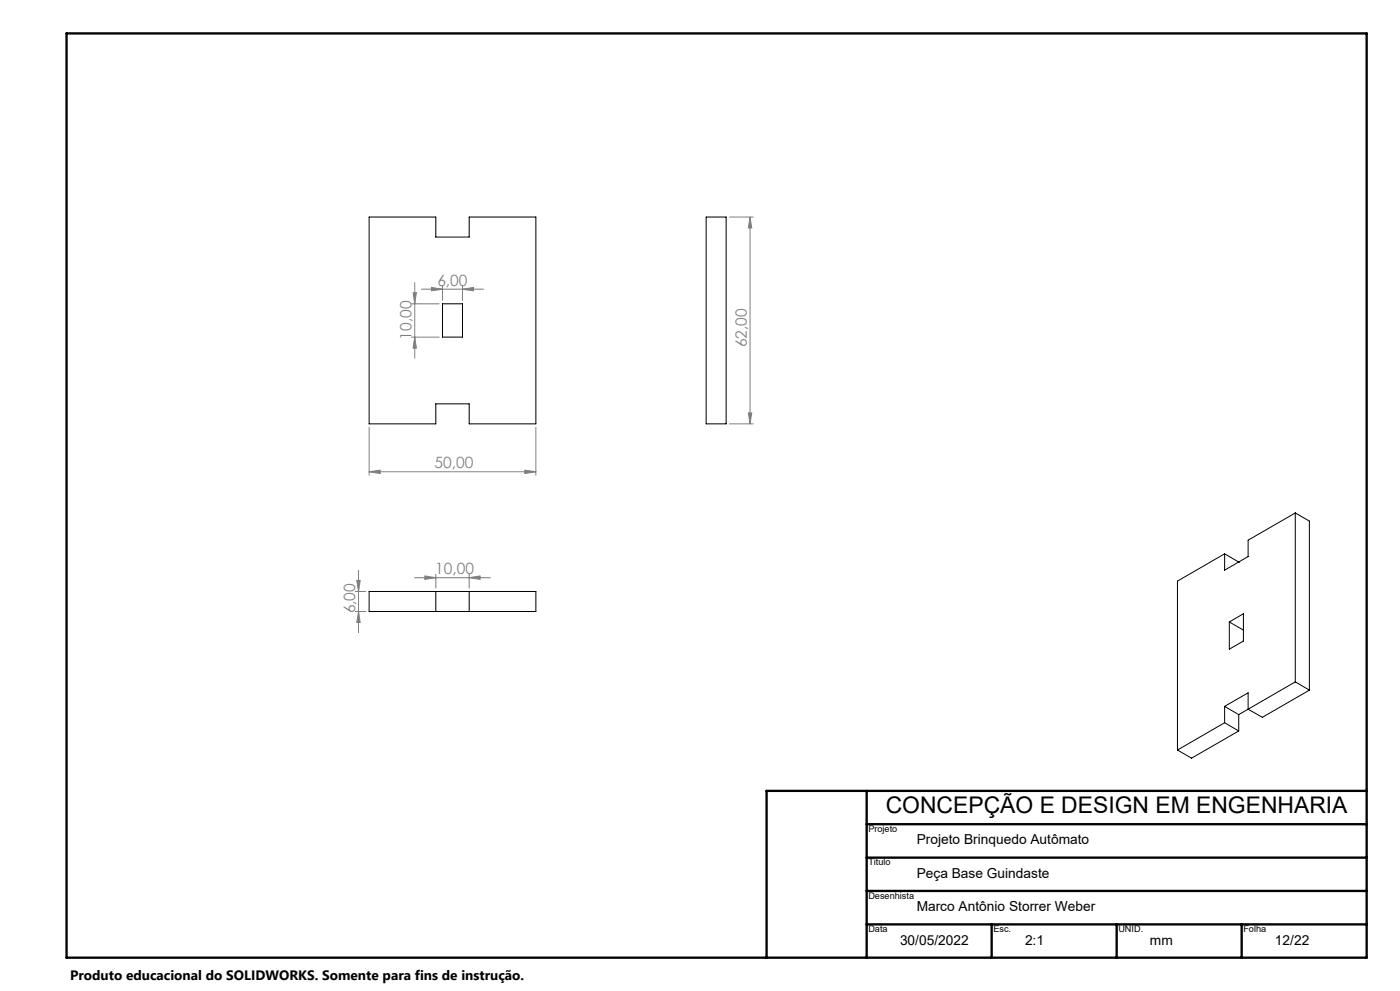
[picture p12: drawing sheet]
<svg xmlns="http://www.w3.org/2000/svg" width="420mm" height="297mm" viewBox="0 0 420 297" stroke-linecap="round" stroke-linejoin="round" font-family="sans-serif">
<g fill="none" stroke="#808080" stroke-width=".3">
<path d="M218.8 65h7.2M225 65l.5 3.3h-1zM225 65v62M123.4 91h8.4M123.9 87.7h1l-.5 3.3zM124.4 84.7v22.7M126.4 86.7h18.7M129.4 86.1l3.4 .6-3.4 .5zM132.8 85.7v4.3M138.7 86.7l3.4-.6v1.1zM138.7 85.7v4.3M123.4 101h8.4"/>
<path d="M124.4 101l.5 3.3h-1zM110.7 128.1v14.3M160.8 128.1v14.3M218.8 127h7.2M224.5 123.8h1l-.5 3.2zM110.7 141.4l3.4-.5v1zM110.7 141.4h50.1M157.4 140.9l3.4 .5-3.4 .5zM106.5 177.3h3.2M107 174h1.1l-.5 3.3zM107.6 170.9v18.7M124.4 173.1h22.7"/>
<path d="M127.5 172.6l3.2 .5-3.2 .5zM130.7 172.1v4.1M140.8 173.1l3.2-.5v1zM140.8 172.1v4.1M106.5 183.3h3.2M107.6 183.3l.5 3.2h-1.1z"/>
</g>
<path d="M20 10h390v277h-390zM260 237v50M410 237h-180v50M260 247h150M260 257h150M260 267h150M260 277h150M297.5 277v10M335 277v10M372.5 277v10" fill="none" stroke="#000" stroke-width=".7"/>
<g fill="#808080">
<path d="M157.4 140.9l3.4 .5-3.4 .5zM110.7 141.4l3.4-.5v1z"/>
<path d="M129.4 86.1l3.4 .6-3.4 .5zM138.7 86.7l3.4-.6v1.1z"/>
<path d="M140.8 173.1l3.2-.5v1zM127.5 172.6l3.2 .5-3.2 .5z"/>
<path d="M124.4 101l.5 3.3h-1zM123.9 87.7h1l-.5 3.3zM107.6 183.3l.5 3.2h-1.1zM107 174h1.1l-.5 3.3z"/>
<path d="M224.5 123.8h1l-.5 3.2zM225 65l.5 3.3h-1z"/>
</g>
<g fill="none" stroke="#000" stroke-width=".3">
<path d="M110.7 65h20v6h10.1v-6h20v62h-20v-6h-10.1v6h-20zM211.8 65h6v62h-6zM132.8 91h5.9v10h-5.9zM388.6 153.7l-14.2 8.2v4.9l-7 4.1v-4.9M388.6 153.7v50.7M388.6 153.7l4.2 2.5v50.6M110.7 177.3h50.1v6h-50.1zM130.7 177.3v6M140.8 177.3v6M367.4 166l-14.2 8.2v50.6M367.4 166l4.2 2.4M371.6 168.4h.1"/>
<path d="M368.8 186.4l4.2-2.5v8.2l-4.2 2.5zM368.8 186.4l4.2 2.4M367.4 216.6l-14.2 8.2M367.4 211.7v4.9M367.4 211.7l7-4.1v4.9M367.4 211.7l4.2 2.5M367.4 216.6l4.2 2.5M371.6 219.1l-14.1 8.1-4.3-2.4M371.6 214.2v4.9M374.4 212.5l-2.8 1.7M388.6 204.4l4.2 2.4M388.6 204.4l-14.2 8.1"/>
<path d="M392.8 206.8l-14.1 8.2-4.3-2.5"/>
</g>
<text font-size="6.9" x="265.7" y="243.7">CONCEPÇÃO E DESIGN EM ENGENHARIA</text>
<g font-size="4.7" fill="#808080">
<text x="131.2" y="85.6">6,00</text>
<text x="123.4" y="101.8" transform="rotate(-90 123.4 101.8)">10,00</text>
<text x="224" y="104.1" transform="rotate(-90 224 104.1)">62,00</text>
<text x="130.3" y="140.4">50,00</text>
<text x="130.6" y="172.1">10,00</text>
<text x="106.6" y="183.9" transform="rotate(-90 106.6 183.9)">6,00</text>
</g>
<g font-size="4.1">
<text x="275" y="253.1">Projeto Brinquedo Autômato</text>
<text x="275" y="263.1">Peça Base Guindaste</text>
<text x="275" y="273.1">Marco Antônio Storrer Weber</text>
<text x="270" y="283.1">30/05/2022</text>
<text x="307.5" y="283.1">2:1</text>
<text x="345" y="283.1">mm</text>
<text x="382.5" y="283.1">12/22</text>
<text x="21" y="293.7">Produto educacional do SOLIDWORKS. Somente para fins de instrução.</text>
</g>
<g font-size="2.7">
<text x="260.5" y="249.4">Projeto</text>
<text x="260.5" y="259.4">Titulo</text>
<text x="260.5" y="269.4">Desenhista</text>
<text x="260.5" y="279.4">Data</text>
<text x="298" y="279.4">Esc.</text>
<text x="335.5" y="279.4">UNID.</text>
<text x="373" y="279.4">Folha</text>
</g>
</svg>
